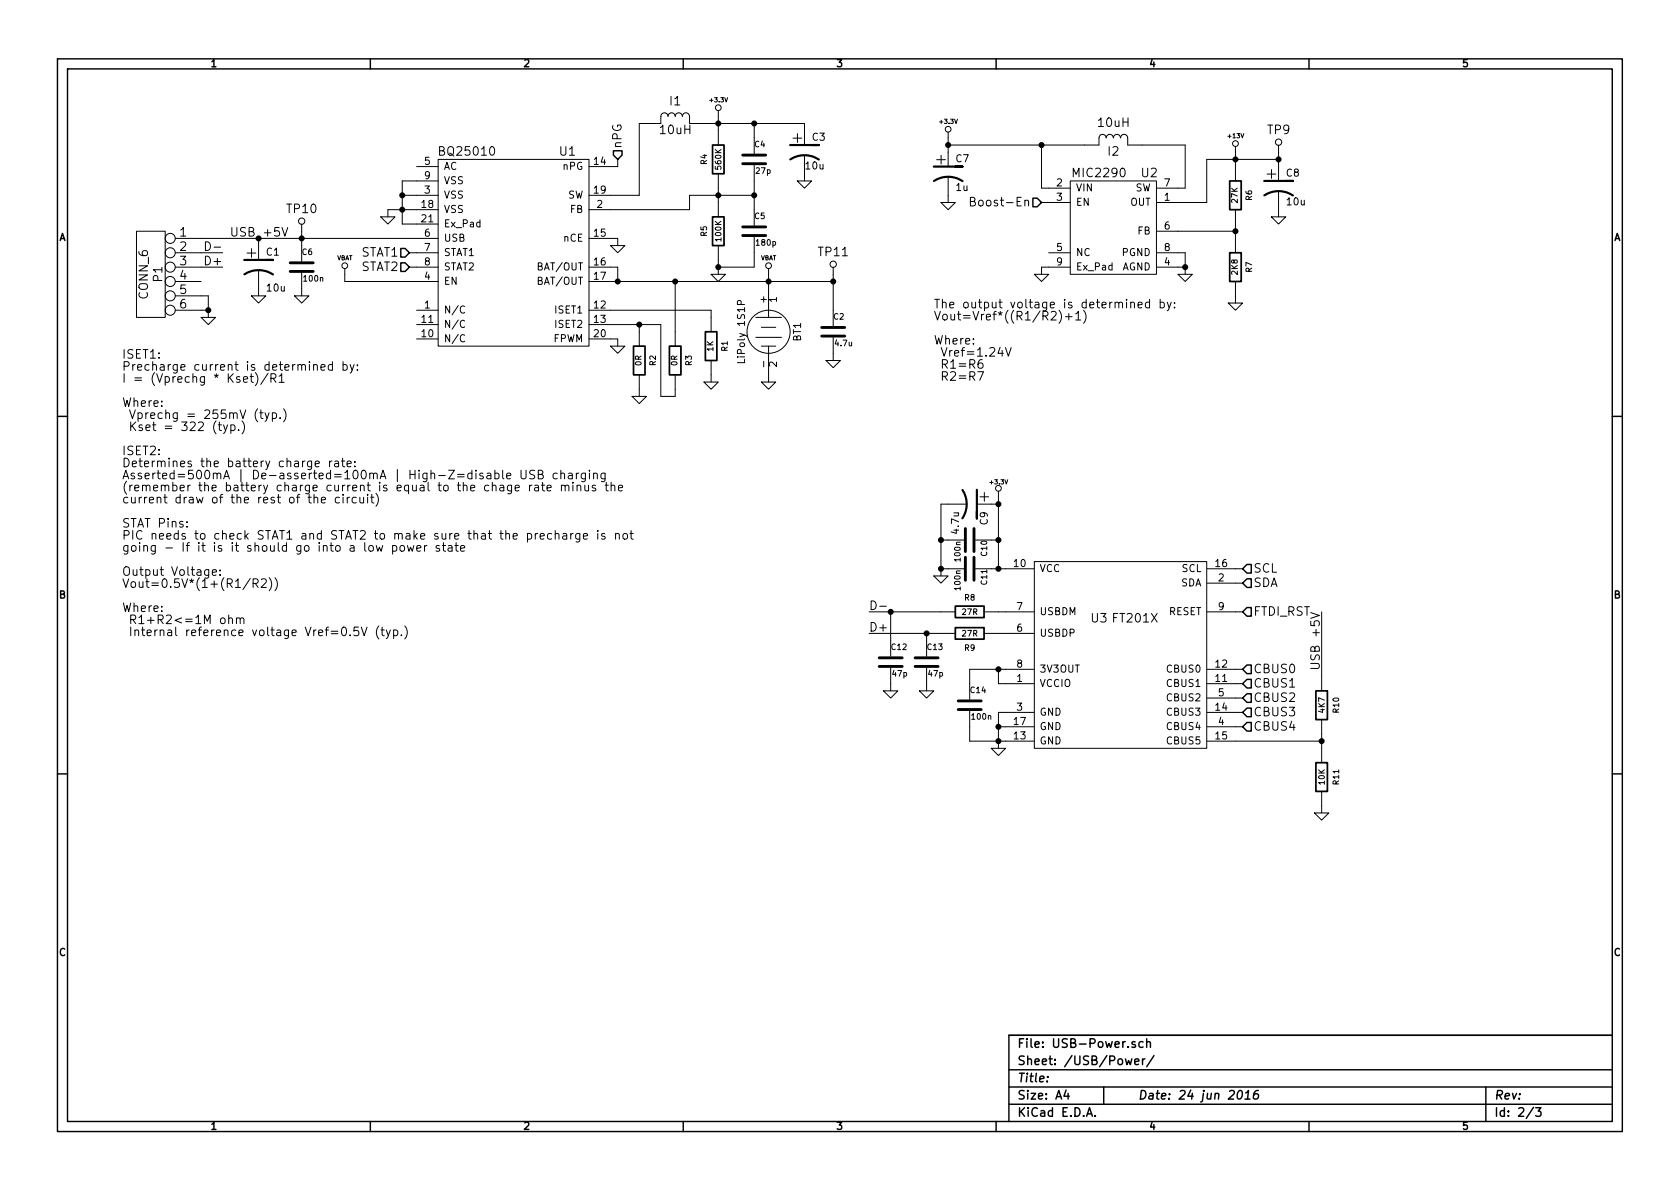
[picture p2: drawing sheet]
EESchema Schematic File Version 2
LIBS:power
LIBS:device
LIBS:transistors
LIBS:conn
LIBS:linear
LIBS:regul
LIBS:74xx
LIBS:cmos4000
LIBS:adc-dac
LIBS:memory
LIBS:xilinx
LIBS:special
LIBS:microcontrollers
LIBS:dsp
LIBS:microchip
LIBS:analog_switches
LIBS:motorola
LIBS:texas
LIBS:intel
LIBS:audio
LIBS:interface
LIBS:digital-audio
LIBS:philips
LIBS:display
LIBS:cypress
LIBS:siliconi
LIBS:opto
LIBS:atmel
LIBS:contrib
LIBS:valves
LIBS:user
LIBS:Hyperdrive!-cache
LIBS:SmartWatch-cache
EELAYER 27 0
EELAYER END
$Descr A4 11693 8268
encoding utf-8
Sheet 2 3
Title ""
Date "24 jun 2016"
Rev ""
Comp ""
Comment1 ""
Comment2 ""
Comment3 ""
Comment4 ""
$EndDescr
$Comp
L BQ25010 U1
U 1 1
P 3550 1600
F 0 "U1" H 3950 2150 60  0000 C CNN
F 1 "BQ25010" H 3250 2150 60  0000 C CNN
F 2 "" H 3550 1600 60  0000 C CNN
F 3 "" H 3550 1600 60  0000 C CNN
	1    3550 1600
	1    0    0    -1  
$EndComp
$Comp
L GND #PWR022
U 1 1
P 2700 1500
F 0 "#PWR022" H 2700 1500 30  0001 C CNN
F 1 "GND" H 2700 1430 30  0001 C CNN
F 2 "" H 2700 1500 60  0000 C CNN
F 3 "" H 2700 1500 60  0000 C CNN
	1    2700 1500
	1    0    0    -1  
$EndComp
$Comp
L I I1
U 1 1
P 4700 850
F 0 "I1" H 4700 1000 60  0000 C CNN
F 1 "10uH" H 4700 800 60  0000 C CNN
F 2 "" H 4650 950 60  0000 C CNN
F 3 "" H 4650 950 60  0000 C CNN
	1    4700 850 
	1    0    0    -1  
$EndComp
$Comp
L BATTERY BT1
U 1 1
P 5350 2300
F 0 "BT1" H 5350 2500 50  0000 C CNN
F 1 "LiPoly 1S1P" H 5350 2110 50  0000 C CNN
F 2 "~" H 5350 2300 60  0000 C CNN
F 3 "~" H 5350 2300 60  0000 C CNN
	1    5350 2300
	0    1    1    0   
$EndComp
$Comp
L GND #PWR023
U 1 1
P 5800 2500
F 0 "#PWR023" H 5800 2500 30  0001 C CNN
F 1 "GND" H 5800 2430 30  0001 C CNN
F 2 "" H 5800 2500 60  0000 C CNN
F 3 "" H 5800 2500 60  0000 C CNN
	1    5800 2500
	1    0    0    -1  
$EndComp
$Comp
L GND #PWR024
U 1 1
P 5350 2650
F 0 "#PWR024" H 5350 2650 30  0001 C CNN
F 1 "GND" H 5350 2580 30  0001 C CNN
F 2 "" H 5350 2650 60  0000 C CNN
F 3 "" H 5350 2650 60  0000 C CNN
	1    5350 2650
	1    0    0    -1  
$EndComp
$Comp
L GND #PWR025
U 1 1
P 1450 2200
F 0 "#PWR025" H 1450 2200 30  0001 C CNN
F 1 "GND" H 1450 2130 30  0001 C CNN
F 2 "" H 1450 2200 60  0000 C CNN
F 3 "" H 1450 2200 60  0000 C CNN
	1    1450 2200
	1    0    0    -1  
$EndComp
Text Label 1600 1650 0    60   ~ 0
USB +5V
Text Label 1550 1750 2    60   ~ 0
D-
Text Label 1550 1850 2    60   ~ 0
D+
$Comp
L CAPPOL C1
U 1 1
P 1800 1850
F 0 "C1" H 1850 1950 50  0000 L CNN
F 1 "10u" H 1850 1700 50  0000 L CNN
F 2 "~" H 1800 1850 60  0000 C CNN
F 3 "~" H 1800 1850 60  0000 C CNN
	1    1800 1850
	1    0    0    -1  
$EndComp
$Comp
L GND #PWR026
U 1 1
P 1800 2050
F 0 "#PWR026" H 1800 2050 30  0001 C CNN
F 1 "GND" H 1800 1980 30  0001 C CNN
F 2 "" H 1800 2050 60  0000 C CNN
F 3 "" H 1800 2050 60  0000 C CNN
	1    1800 2050
	1    0    0    -1  
$EndComp
$Comp
L CAP C2
U 1 1
P 5800 2300
F 0 "C2" H 5800 2400 40  0000 L CNN
F 1 "4.7u" H 5806 2215 40  0000 L CNN
F 2 "~" H 5838 2150 30  0000 C CNN
F 3 "~" H 5800 2300 60  0000 C CNN
	1    5800 2300
	1    0    0    -1  
$EndComp
$Comp
L RES R1
U 1 1
P 4950 2450
F 0 "R1" V 5050 2500 40  0000 C CNN
F 1 "1K" V 4950 2500 40  0000 C CNN
F 2 "~" V 4880 2450 30  0000 C CNN
F 3 "~" H 4950 2450 30  0000 C CNN
	1    4950 2450
	1    0    0    -1  
$EndComp
$Comp
L GND #PWR027
U 1 1
P 4950 2650
F 0 "#PWR027" H 4950 2650 30  0001 C CNN
F 1 "GND" H 4950 2580 30  0001 C CNN
F 2 "" H 4950 2650 60  0000 C CNN
F 3 "" H 4950 2650 60  0000 C CNN
	1    4950 2650
	1    0    0    -1  
$EndComp
Text Notes 850  2500 0    60   ~ 0
ISET1:\nPrecharge current is determined by: \nI = (Vprechg * Kset)/R1\n\nWhere:\n Vprechg = 255mV (typ.)\n Kset = 322 (typ.)\n\nISET2:\nDetermines the battery charge rate:\nAsserted=500mA | De-asserted=100mA | High-Z=disable USB charging \n(remember the battery charge current is equal to the chage rate minus the \ncurrent draw of the rest of the circuit)\n\nSTAT Pins:\nPIC needs to check STAT1 and STAT2 to make sure that the precharge is not \ngoing - If it is it should go into a low power state\n\nOutput Voltage:\nVout=0.5V*(1+(R1/R2))\n\nWhere:\n R1+R2<=1M ohm\n Internal reference voltage Vref=0.5V (typ.)\n\n\n
$Comp
L RES R2
U 1 1
P 4450 2550
F 0 "R2" V 4550 2600 40  0000 C CNN
F 1 "0R" V 4450 2600 40  0000 C CNN
F 2 "~" V 4380 2550 30  0000 C CNN
F 3 "~" H 4450 2550 30  0000 C CNN
	1    4450 2550
	1    0    0    -1  
$EndComp
$Comp
L RES R3
U 1 1
P 4700 2550
F 0 "R3" V 4800 2600 40  0000 C CNN
F 1 "0R" V 4700 2600 40  0000 C CNN
F 2 "~" V 4630 2550 30  0000 C CNN
F 3 "~" H 4700 2550 30  0000 C CNN
	1    4700 2550
	1    0    0    -1  
$EndComp
$Comp
L GND #PWR028
U 1 1
P 4450 2750
F 0 "#PWR028" H 4450 2750 30  0001 C CNN
F 1 "GND" H 4450 2680 30  0001 C CNN
F 2 "" H 4450 2750 60  0000 C CNN
F 3 "" H 4450 2750 60  0000 C CNN
	1    4450 2750
	1    0    0    -1  
$EndComp
$Comp
L GND #PWR029
U 1 1
P 4300 1700
F 0 "#PWR029" H 4300 1700 30  0001 C CNN
F 1 "GND" H 4300 1630 30  0001 C CNN
F 2 "" H 4300 1700 60  0000 C CNN
F 3 "" H 4300 1700 60  0000 C CNN
	1    4300 1700
	1    0    0    -1  
$EndComp
$Comp
L VBAT #PWR030
U 1 1
P 5350 1900
F 0 "#PWR030" H 5350 1860 30  0001 C CNN
F 1 "VBAT" H 5350 2010 30  0000 C CNN
F 2 "~" H 5350 1900 60  0000 C CNN
F 3 "~" H 5350 1900 60  0000 C CNN
	1    5350 1900
	1    0    0    -1  
$EndComp
$Comp
L VBAT #PWR031
U 1 1
P 2400 1900
F 0 "#PWR031" H 2400 1860 30  0001 C CNN
F 1 "VBAT" H 2400 2010 30  0000 C CNN
F 2 "~" H 2400 1900 60  0000 C CNN
F 3 "~" H 2400 1900 60  0000 C CNN
	1    2400 1900
	1    0    0    -1  
$EndComp
Text HLabel 2850 1750 0    60   Input ~ 0
STAT1
Text HLabel 2850 1850 0    60   Input ~ 0
STAT2
$Comp
L GND #PWR032
U 1 1
P 4300 2400
F 0 "#PWR032" H 4300 2400 30  0001 C CNN
F 1 "GND" H 4300 2330 30  0001 C CNN
F 2 "" H 4300 2400 60  0000 C CNN
F 3 "" H 4300 2400 60  0000 C CNN
	1    4300 2400
	1    0    0    -1  
$EndComp
$Comp
L CAP C6
U 1 1
P 2100 1850
F 0 "C6" H 2100 1950 40  0000 L CNN
F 1 "100n" H 2106 1765 40  0000 L CNN
F 2 "~" H 2138 1700 30  0000 C CNN
F 3 "~" H 2100 1850 60  0000 C CNN
	1    2100 1850
	1    0    0    -1  
$EndComp
$Comp
L GND #PWR033
U 1 1
P 2100 2050
F 0 "#PWR033" H 2100 2050 30  0001 C CNN
F 1 "GND" H 2100 1980 30  0001 C CNN
F 2 "" H 2100 2050 60  0000 C CNN
F 3 "" H 2100 2050 60  0000 C CNN
	1    2100 2050
	1    0    0    -1  
$EndComp
$Comp
L RES R4
U 1 1
P 5000 1050
F 0 "R4" V 5100 1100 40  0000 C CNN
F 1 "560K" V 5000 1100 40  0000 C CNN
F 2 "~" V 4930 1050 30  0000 C CNN
F 3 "~" H 5000 1050 30  0000 C CNN
	1    5000 1050
	-1   0    0    1   
$EndComp
$Comp
L RES R5
U 1 1
P 5000 1550
F 0 "R5" V 5100 1600 40  0000 C CNN
F 1 "100K" V 5000 1600 40  0000 C CNN
F 2 "~" V 4930 1550 30  0000 C CNN
F 3 "~" H 5000 1550 30  0000 C CNN
	1    5000 1550
	-1   0    0    1   
$EndComp
$Comp
L GND #PWR034
U 1 1
P 5000 1900
F 0 "#PWR034" H 5000 1900 30  0001 C CNN
F 1 "GND" H 5000 1830 30  0001 C CNN
F 2 "" H 5000 1900 60  0000 C CNN
F 3 "" H 5000 1900 60  0000 C CNN
	1    5000 1900
	1    0    0    -1  
$EndComp
$Comp
L CAPPOL C3
U 1 1
P 5600 1050
F 0 "C3" H 5650 1150 50  0000 L CNN
F 1 "10u" H 5600 950 50  0000 L CNN
F 2 "~" H 5600 1050 60  0000 C CNN
F 3 "~" H 5600 1050 60  0000 C CNN
	1    5600 1050
	1    0    0    -1  
$EndComp
$Comp
L CAP C4
U 1 1
P 5250 1100
F 0 "C4" H 5250 1200 40  0000 L CNN
F 1 "27p" H 5256 1015 40  0000 L CNN
F 2 "~" H 5288 950 30  0000 C CNN
F 3 "~" H 5250 1100 60  0000 C CNN
	1    5250 1100
	1    0    0    -1  
$EndComp
$Comp
L CAP C5
U 1 1
P 5250 1600
F 0 "C5" H 5250 1700 40  0000 L CNN
F 1 "180p" H 5256 1515 40  0000 L CNN
F 2 "~" H 5288 1450 30  0000 C CNN
F 3 "~" H 5250 1600 60  0000 C CNN
	1    5250 1600
	1    0    0    -1  
$EndComp
$Comp
L GND #PWR035
U 1 1
P 5600 1250
F 0 "#PWR035" H 5600 1250 30  0001 C CNN
F 1 "GND" H 5600 1180 30  0001 C CNN
F 2 "" H 5600 1250 60  0000 C CNN
F 3 "" H 5600 1250 60  0000 C CNN
	1    5600 1250
	1    0    0    -1  
$EndComp
Text HLabel 4300 1100 1    60   Input ~ 0
nPG
$Comp
L +3.3V #PWR036
U 1 1
P 5000 800
F 0 "#PWR036" H 5000 760 30  0001 C CNN
F 1 "+3.3V" H 5000 910 30  0000 C CNN
F 2 "" H 5000 800 60  0000 C CNN
F 3 "" H 5000 800 60  0000 C CNN
	1    5000 800 
	1    0    0    -1  
$EndComp
$Comp
L MIC2290 U2
U 1 1
P 7750 1500
F 0 "U2" H 8000 1800 60  0000 C CNN
F 1 "MIC2290" H 7650 1800 60  0000 C CNN
F 2 "" H 7650 1800 60  0000 C CNN
F 3 "" H 7650 1800 60  0000 C CNN
	1    7750 1500
	1    0    0    -1  
$EndComp
$Comp
L I I2
U 1 1
P 7750 1000
F 0 "I2" H 7750 950 60  0000 C CNN
F 1 "10uH" H 7750 1150 60  0000 C CNN
F 2 "~" H 7700 1100 60  0000 C CNN
F 3 "~" H 7700 1100 60  0000 C CNN
	1    7750 1000
	1    0    0    -1  
$EndComp
$Comp
L CAPPOL C7
U 1 1
P 6600 1200
F 0 "C7" H 6650 1300 50  0000 L CNN
F 1 "1u" H 6650 1100 50  0000 L CNN
F 2 "~" H 6600 1200 60  0000 C CNN
F 3 "~" H 6600 1200 60  0000 C CNN
	1    6600 1200
	1    0    0    -1  
$EndComp
$Comp
L CAPPOL C8
U 1 1
P 8900 1300
F 0 "C8" H 8950 1400 50  0000 L CNN
F 1 "10u" H 8950 1200 50  0000 L CNN
F 2 "~" H 8900 1300 60  0000 C CNN
F 3 "~" H 8900 1300 60  0000 C CNN
F 4 "X5R" H 8900 1300 60  0001 C CNN "Type"
	1    8900 1300
	1    0    0    -1  
$EndComp
$Comp
L RES R6
U 1 1
P 8600 1400
F 0 "R6" V 8700 1450 40  0000 C CNN
F 1 "27K" V 8600 1450 40  0000 C CNN
F 2 "~" V 8530 1400 30  0000 C CNN
F 3 "~" H 8600 1400 30  0000 C CNN
	1    8600 1400
	1    0    0    -1  
$EndComp
$Comp
L RES R7
U 1 1
P 8600 1900
F 0 "R7" V 8700 1950 40  0000 C CNN
F 1 "2K8" V 8600 1950 40  0000 C CNN
F 2 "~" V 8530 1900 30  0000 C CNN
F 3 "~" H 8600 1900 30  0000 C CNN
	1    8600 1900
	1    0    0    -1  
$EndComp
$Comp
L GND #PWR037
U 1 1
P 8250 1900
F 0 "#PWR037" H 8250 1900 30  0001 C CNN
F 1 "GND" H 8250 1830 30  0001 C CNN
F 2 "" H 8250 1900 60  0000 C CNN
F 3 "" H 8250 1900 60  0000 C CNN
	1    8250 1900
	1    0    0    -1  
$EndComp
$Comp
L GND #PWR038
U 1 1
P 8600 2100
F 0 "#PWR038" H 8600 2100 30  0001 C CNN
F 1 "GND" H 8600 2030 30  0001 C CNN
F 2 "" H 8600 2100 60  0000 C CNN
F 3 "" H 8600 2100 60  0000 C CNN
	1    8600 2100
	1    0    0    -1  
$EndComp
$Comp
L GND #PWR039
U 1 1
P 8900 1500
F 0 "#PWR039" H 8900 1500 30  0001 C CNN
F 1 "GND" H 8900 1430 30  0001 C CNN
F 2 "" H 8900 1500 60  0000 C CNN
F 3 "" H 8900 1500 60  0000 C CNN
	1    8900 1500
	1    0    0    -1  
$EndComp
$Comp
L GND #PWR040
U 1 1
P 6600 1400
F 0 "#PWR040" H 6600 1400 30  0001 C CNN
F 1 "GND" H 6600 1330 30  0001 C CNN
F 2 "" H 6600 1400 60  0000 C CNN
F 3 "" H 6600 1400 60  0000 C CNN
	1    6600 1400
	1    0    0    -1  
$EndComp
$Comp
L +3.3V #PWR041
U 1 1
P 6600 950
F 0 "#PWR041" H 6600 910 30  0001 C CNN
F 1 "+3.3V" H 6600 1060 30  0000 C CNN
F 2 "" H 6600 950 60  0000 C CNN
F 3 "" H 6600 950 60  0000 C CNN
	1    6600 950 
	1    0    0    -1  
$EndComp
Text Notes 6500 2150 0    60   ~ 0
The output voltage is determined by:\nVout=Vref*((R1/R2)+1)\n\nWhere:\n Vref=1.24V\n R1=R6\n R2=R7\n
$Comp
L +13V #PWR042
U 1 1
P 8600 1050
F 0 "#PWR042" H 8600 1010 30  0001 C CNN
F 1 "+13V" H 8600 1160 30  0000 C CNN
F 2 "~" H 8600 1050 60  0000 C CNN
F 3 "~" H 8600 1050 60  0000 C CNN
	1    8600 1050
	1    0    0    -1  
$EndComp
Text HLabel 7250 1400 0    60   Input ~ 0
Boost-En
$Comp
L FT201X U3
U 1 1
P 7750 4500
F 0 "U3" H 7650 4700 60  0000 C CNN
F 1 "FT201X" H 7900 4700 60  0000 C CNN
F 2 "~" H 8050 4500 60  0000 C CNN
F 3 "~" H 8050 4500 60  0000 C CNN
	1    7750 4500
	1    0    0    -1  
$EndComp
$Comp
L RES R8
U 1 1
P 6800 4250
F 0 "R8" V 6900 4300 40  0000 C CNN
F 1 "27R" V 6800 4300 40  0000 C CNN
F 2 "~" V 6730 4250 30  0000 C CNN
F 3 "~" H 6800 4250 30  0000 C CNN
	1    6800 4250
	0    -1   -1   0   
$EndComp
$Comp
L RES R9
U 1 1
P 6800 4400
F 0 "R9" V 6700 4450 40  0000 C CNN
F 1 "27R" V 6800 4450 40  0000 C CNN
F 2 "~" V 6730 4400 30  0000 C CNN
F 3 "~" H 6800 4400 30  0000 C CNN
	1    6800 4400
	0    -1   -1   0   
$EndComp
$Comp
L CAP C13
U 1 1
P 6450 4600
F 0 "C13" H 6450 4700 40  0000 L CNN
F 1 "47p" H 6456 4515 40  0000 L CNN
F 2 "~" H 6488 4450 30  0000 C CNN
F 3 "~" H 6450 4600 60  0000 C CNN
	1    6450 4600
	1    0    0    -1  
$EndComp
$Comp
L CAP C12
U 1 1
P 6200 4600
F 0 "C12" H 6200 4700 40  0000 L CNN
F 1 "47p" H 6206 4515 40  0000 L CNN
F 2 "~" H 6238 4450 30  0000 C CNN
F 3 "~" H 6200 4600 60  0000 C CNN
	1    6200 4600
	1    0    0    -1  
$EndComp
$Comp
L GND #PWR043
U 1 1
P 6950 5200
F 0 "#PWR043" H 6950 5200 30  0001 C CNN
F 1 "GND" H 6950 5130 30  0001 C CNN
F 2 "" H 6950 5200 60  0000 C CNN
F 3 "" H 6950 5200 60  0000 C CNN
	1    6950 5200
	1    0    0    -1  
$EndComp
$Comp
L GND #PWR044
U 1 1
P 6450 4800
F 0 "#PWR044" H 6450 4800 30  0001 C CNN
F 1 "GND" H 6450 4730 30  0001 C CNN
F 2 "" H 6450 4800 60  0000 C CNN
F 3 "" H 6450 4800 60  0000 C CNN
	1    6450 4800
	1    0    0    -1  
$EndComp
$Comp
L GND #PWR045
U 1 1
P 6200 4800
F 0 "#PWR045" H 6200 4800 30  0001 C CNN
F 1 "GND" H 6200 4730 30  0001 C CNN
F 2 "" H 6200 4800 60  0000 C CNN
F 3 "" H 6200 4800 60  0000 C CNN
	1    6200 4800
	1    0    0    -1  
$EndComp
$Comp
L CAP C14
U 1 1
P 6750 4900
F 0 "C14" H 6750 5000 40  0000 L CNN
F 1 "100n" H 6756 4815 40  0000 L CNN
F 2 "~" H 6788 4750 30  0000 C CNN
F 3 "~" H 6750 4900 60  0000 C CNN
	1    6750 4900
	1    0    0    -1  
$EndComp
$Comp
L +3.3V #PWR046
U 1 1
P 6950 3450
F 0 "#PWR046" H 6950 3410 30  0001 C CNN
F 1 "+3.3V" H 6950 3550 30  0000 C CNN
F 2 "" H 6950 3450 60  0000 C CNN
F 3 "" H 6950 3450 60  0000 C CNN
	1    6950 3450
	1    0    0    -1  
$EndComp
$Comp
L CAP C11
U 1 1
P 6750 3950
F 0 "C11" H 6750 4050 40  0000 L CNN
F 1 "100n" H 6756 3865 40  0000 L CNN
F 2 "~" H 6788 3800 30  0000 C CNN
F 3 "~" H 6750 3950 60  0000 C CNN
	1    6750 3950
	0    1    1    0   
$EndComp
$Comp
L GND #PWR047
U 1 1
P 6550 4000
F 0 "#PWR047" H 6550 4000 30  0001 C CNN
F 1 "GND" H 6550 3930 30  0001 C CNN
F 2 "" H 6550 4000 60  0000 C CNN
F 3 "" H 6550 4000 60  0000 C CNN
	1    6550 4000
	1    0    0    -1  
$EndComp
$Comp
L CAP C10
U 1 1
P 6750 3750
F 0 "C10" H 6750 3850 40  0000 L CNN
F 1 "100n" H 6756 3665 40  0000 L CNN
F 2 "~" H 6788 3600 30  0000 C CNN
F 3 "~" H 6750 3750 60  0000 C CNN
	1    6750 3750
	0    1    1    0   
$EndComp
$Comp
L CAPPOL C9
U 1 1
P 6750 3500
F 0 "C9" H 6800 3600 50  0000 L CNN
F 1 "4.7u" H 6800 3400 50  0000 L CNN
F 2 "~" H 6750 3500 60  0000 C CNN
F 3 "~" H 6750 3500 60  0000 C CNN
	1    6750 3500
	0    1    1    0   
$EndComp
Text Label 6050 4250 0    60   ~ 0
D-
Text Label 6050 4400 0    60   ~ 0
D+
Text HLabel 8650 4050 2    60   Input ~ 0
SDA
Text HLabel 8650 3950 2    60   Input ~ 0
SCL
Text HLabel 8650 4650 2    60   Input ~ 0
CBUS0
Text HLabel 8650 4750 2    60   Input ~ 0
CBUS1
Text HLabel 8650 4850 2    60   Input ~ 0
CBUS2
Text HLabel 8650 4950 2    60   Input ~ 0
CBUS3
Text HLabel 8650 5050 2    60   Input ~ 0
CBUS4
$Comp
L RES R11
U 1 1
P 9200 5350
F 0 "R11" V 9100 5400 40  0000 C CNN
F 1 "10K" V 9200 5400 40  0000 C CNN
F 2 "~" V 9130 5350 30  0000 C CNN
F 3 "~" H 9200 5350 30  0000 C CNN
	1    9200 5350
	-1   0    0    1   
$EndComp
$Comp
L RES R10
U 1 1
P 9200 4850
F 0 "R10" V 9100 4900 40  0000 C CNN
F 1 "4K7" V 9200 4900 40  0000 C CNN
F 2 "~" V 9130 4850 30  0000 C CNN
F 3 "~" H 9200 4850 30  0000 C CNN
	1    9200 4850
	-1   0    0    1   
$EndComp
$Comp
L GND #PWR048
U 1 1
P 9200 5650
F 0 "#PWR048" H 9200 5650 30  0001 C CNN
F 1 "GND" H 9200 5580 30  0001 C CNN
F 2 "" H 9200 5650 60  0000 C CNN
F 3 "" H 9200 5650 60  0000 C CNN
	1    9200 5650
	1    0    0    -1  
$EndComp
Text Label 9200 4250 3    60   ~ 0
USB +5V
Text HLabel 8650 4250 2    60   Input ~ 0
FTDI_RST
$Comp
L TP TP10
U 1 1
P 2100 1550
F 0 "TP10" H 2100 1650 60  0000 C CNN
F 1 "TP" H 2200 1550 60  0001 C CNN
F 2 "~" H 2100 1550 60  0000 C CNN
F 3 "~" H 2100 1550 60  0000 C CNN
	1    2100 1550
	1    0    0    -1  
$EndComp
$Comp
L TP TP9
U 1 1
P 8900 1000
F 0 "TP9" H 8900 1100 60  0000 C CNN
F 1 "TP" H 9000 1000 60  0001 C CNN
F 2 "~" H 8900 1000 60  0000 C CNN
F 3 "~" H 8900 1000 60  0000 C CNN
	1    8900 1000
	1    0    0    -1  
$EndComp
$Comp
L TP TP11
U 1 1
P 5800 1850
F 0 "TP11" H 5800 1950 60  0000 C CNN
F 1 "TP" H 5900 1850 60  0001 C CNN
F 2 "~" H 5800 1850 60  0000 C CNN
F 3 "~" H 5800 1850 60  0000 C CNN
	1    5800 1850
	1    0    0    -1  
$EndComp
$Comp
L CONN_6 P1
U 1 1
P 1050 1900
F 0 "P1" V 1000 1900 60  0000 C CNN
F 1 "CONN_6" V 1100 1900 60  0000 C CNN
F 2 "" H 1050 1900 60  0000 C CNN
F 3 "" H 1050 1900 60  0000 C CNN
	1    1050 1900
	-1   0    0    -1  
$EndComp
Wire Wire Line
	4250 1350 4450 1350
Wire Wire Line
	4250 1850 4300 1850
Wire Wire Line
	4300 1850 4300 1950
Wire Wire Line
	5350 2600 5350 2650
Wire Wire Line
	5800 2450 5800 2500
Wire Wire Line
	5350 1900 5350 2000
Connection ~ 4300 1950
Wire Wire Line
	5800 1900 5800 2150
Connection ~ 5350 1950
Wire Wire Line
	1400 1650 2900 1650
Wire Wire Line
	1400 1750 1550 1750
Wire Wire Line
	1400 1850 1550 1850
Wire Wire Line
	1400 2050 1450 2050
Wire Wire Line
	1450 2050 1450 2200
Wire Wire Line
	1800 1700 1800 1650
Connection ~ 1800 1650
Wire Wire Line
	1800 2000 1800 2050
Wire Wire Line
	4250 2150 4950 2150
Wire Wire Line
	4950 2150 4950 2200
Wire Wire Line
	4950 2600 4950 2650
Wire Wire Line
	4250 2250 4600 2250
Wire Wire Line
	4450 2250 4450 2300
Wire Wire Line
	4450 2700 4450 2750
Wire Wire Line
	4600 2250 4600 2750
Wire Wire Line
	4600 2750 4700 2750
Wire Wire Line
	4700 1950 4700 2300
Connection ~ 4700 1950
Connection ~ 4450 2250
Wire Wire Line
	4700 2750 4700 2700
Wire Wire Line
	4250 1650 4300 1650
Wire Wire Line
	4300 1650 4300 1700
Wire Wire Line
	4250 1950 5800 1950
Wire Wire Line
	2400 1950 2900 1950
Wire Wire Line
	2400 1900 2400 1950
Wire Wire Line
	2850 1750 2900 1750
Wire Wire Line
	2900 1850 2850 1850
Wire Wire Line
	4250 2350 4300 2350
Wire Wire Line
	4300 2350 4300 2400
Wire Wire Line
	2100 1600 2100 1700
Connection ~ 2100 1650
Wire Wire Line
	2100 2000 2100 2050
Wire Wire Line
	5000 1800 5000 1900
Wire Wire Line
	5000 1300 5000 1400
Wire Wire Line
	4250 1450 4800 1450
Wire Wire Line
	4800 1450 4800 1350
Wire Wire Line
	4800 1350 5250 1350
Connection ~ 5000 1350
Wire Wire Line
	4450 1350 4450 850 
Wire Wire Line
	4450 850  4500 850 
Wire Wire Line
	4900 850  5600 850 
Wire Wire Line
	5000 800  5000 900 
Wire Wire Line
	5250 1750 5250 1850
Wire Wire Line
	5250 1250 5250 1450
Connection ~ 5250 1350
Wire Wire Line
	5250 850  5250 950 
Connection ~ 5000 850 
Wire Wire Line
	5600 850  5600 900 
Connection ~ 5250 850 
Wire Wire Line
	5250 1850 5000 1850
Connection ~ 5000 1850
Wire Wire Line
	5600 1200 5600 1250
Wire Wire Line
	4300 1150 4250 1150
Wire Wire Line
	4300 1100 4300 1150
Wire Wire Line
	7950 1000 8250 1000
Wire Wire Line
	8250 1000 8250 1300
Wire Wire Line
	8250 1300 8200 1300
Wire Wire Line
	7300 1300 7250 1300
Wire Wire Line
	6600 1000 7550 1000
Wire Wire Line
	7250 1400 7300 1400
Wire Wire Line
	8200 1600 8600 1600
Wire Wire Line
	8600 1550 8600 1650
Connection ~ 8600 1600
Wire Wire Line
	8200 1400 8400 1400
Wire Wire Line
	8400 1400 8400 1100
Wire Wire Line
	8400 1100 8900 1100
Wire Wire Line
	8900 1050 8900 1150
Wire Wire Line
	8600 1050 8600 1150
Connection ~ 8600 1100
Wire Wire Line
	6600 1350 6600 1400
Wire Wire Line
	8600 2050 8600 2100
Wire Wire Line
	8200 1750 8250 1750
Wire Wire Line
	8250 1750 8250 1900
Wire Wire Line
	8200 1850 8250 1850
Connection ~ 8250 1850
Wire Wire Line
	8900 1450 8900 1500
Wire Wire Line
	6600 950  6600 1050
Connection ~ 7250 1000
Connection ~ 6600 1000
Wire Wire Line
	7250 1300 7250 1000
Wire Wire Line
	7000 4650 6750 4650
Wire Wire Line
	6950 4400 7000 4400
Wire Wire Line
	7000 4250 6950 4250
Wire Wire Line
	6050 4250 6550 4250
Wire Wire Line
	6050 4400 6550 4400
Wire Wire Line
	6200 4450 6200 4250
Connection ~ 6200 4250
Wire Wire Line
	6450 4450 6450 4400
Connection ~ 6450 4400
Wire Wire Line
	6450 4750 6450 4800
Wire Wire Line
	6200 4750 6200 4800
Wire Wire Line
	7000 4950 6950 4950
Wire Wire Line
	6950 4950 6950 5200
Wire Wire Line
	6750 5150 7000 5150
Connection ~ 6950 5150
Wire Wire Line
	7000 5050 6950 5050
Connection ~ 6950 5050
Wire Wire Line
	6750 5050 6750 5150
Wire Wire Line
	6750 4650 6750 4750
Wire Wire Line
	6600 3950 6550 3950
Wire Wire Line
	6550 3500 6550 4000
Wire Wire Line
	7000 3950 6900 3950
Wire Wire Line
	6950 3450 6950 3950
Connection ~ 6950 3950
Wire Wire Line
	6600 3500 6550 3500
Connection ~ 6550 3950
Wire Wire Line
	6600 3750 6550 3750
Connection ~ 6550 3750
Wire Wire Line
	6950 3500 6900 3500
Wire Wire Line
	6900 3750 6950 3750
Connection ~ 6950 3750
Connection ~ 6950 3500
Wire Wire Line
	9200 4250 9200 4700
Wire Wire Line
	8600 5150 9200 5150
Wire Wire Line
	9200 5100 9200 5200
Connection ~ 9200 5150
Wire Wire Line
	9200 5600 9200 5650
Wire Wire Line
	8650 5050 8600 5050
Wire Wire Line
	8650 4950 8600 4950
Wire Wire Line
	8650 4850 8600 4850
Wire Wire Line
	8650 4750 8600 4750
Wire Wire Line
	8650 4650 8600 4650
Wire Wire Line
	8650 4050 8600 4050
Wire Wire Line
	8650 3950 8600 3950
Wire Wire Line
	7000 4750 6950 4750
Wire Wire Line
	6950 4750 6950 4650
Connection ~ 6950 4650
Wire Wire Line
	8650 4250 8600 4250
Connection ~ 5800 1950
Connection ~ 8900 1100
Wire Wire Line
	1450 2150 1400 2150
Connection ~ 1450 2150
Wire Wire Line
	2900 1250 2800 1250
Wire Wire Line
	2800 1250 2800 1550
Wire Wire Line
	2800 1550 2900 1550
Wire Wire Line
	2700 1450 2900 1450
Connection ~ 2800 1450
Wire Wire Line
	2900 1350 2800 1350
Connection ~ 2800 1350
Wire Wire Line
	2700 1450 2700 1500
$Comp
L GND #PWR049
U 1 1
P 7250 1900
F 0 "#PWR049" H 7250 1900 30  0001 C CNN
F 1 "GND" H 7250 1830 30  0001 C CNN
F 2 "" H 7250 1900 60  0000 C CNN
F 3 "" H 7250 1900 60  0000 C CNN
	1    7250 1900
	1    0    0    -1  
$EndComp
Wire Wire Line
	7300 1850 7250 1850
Wire Wire Line
	7250 1850 7250 1900
$EndSCHEMATC
